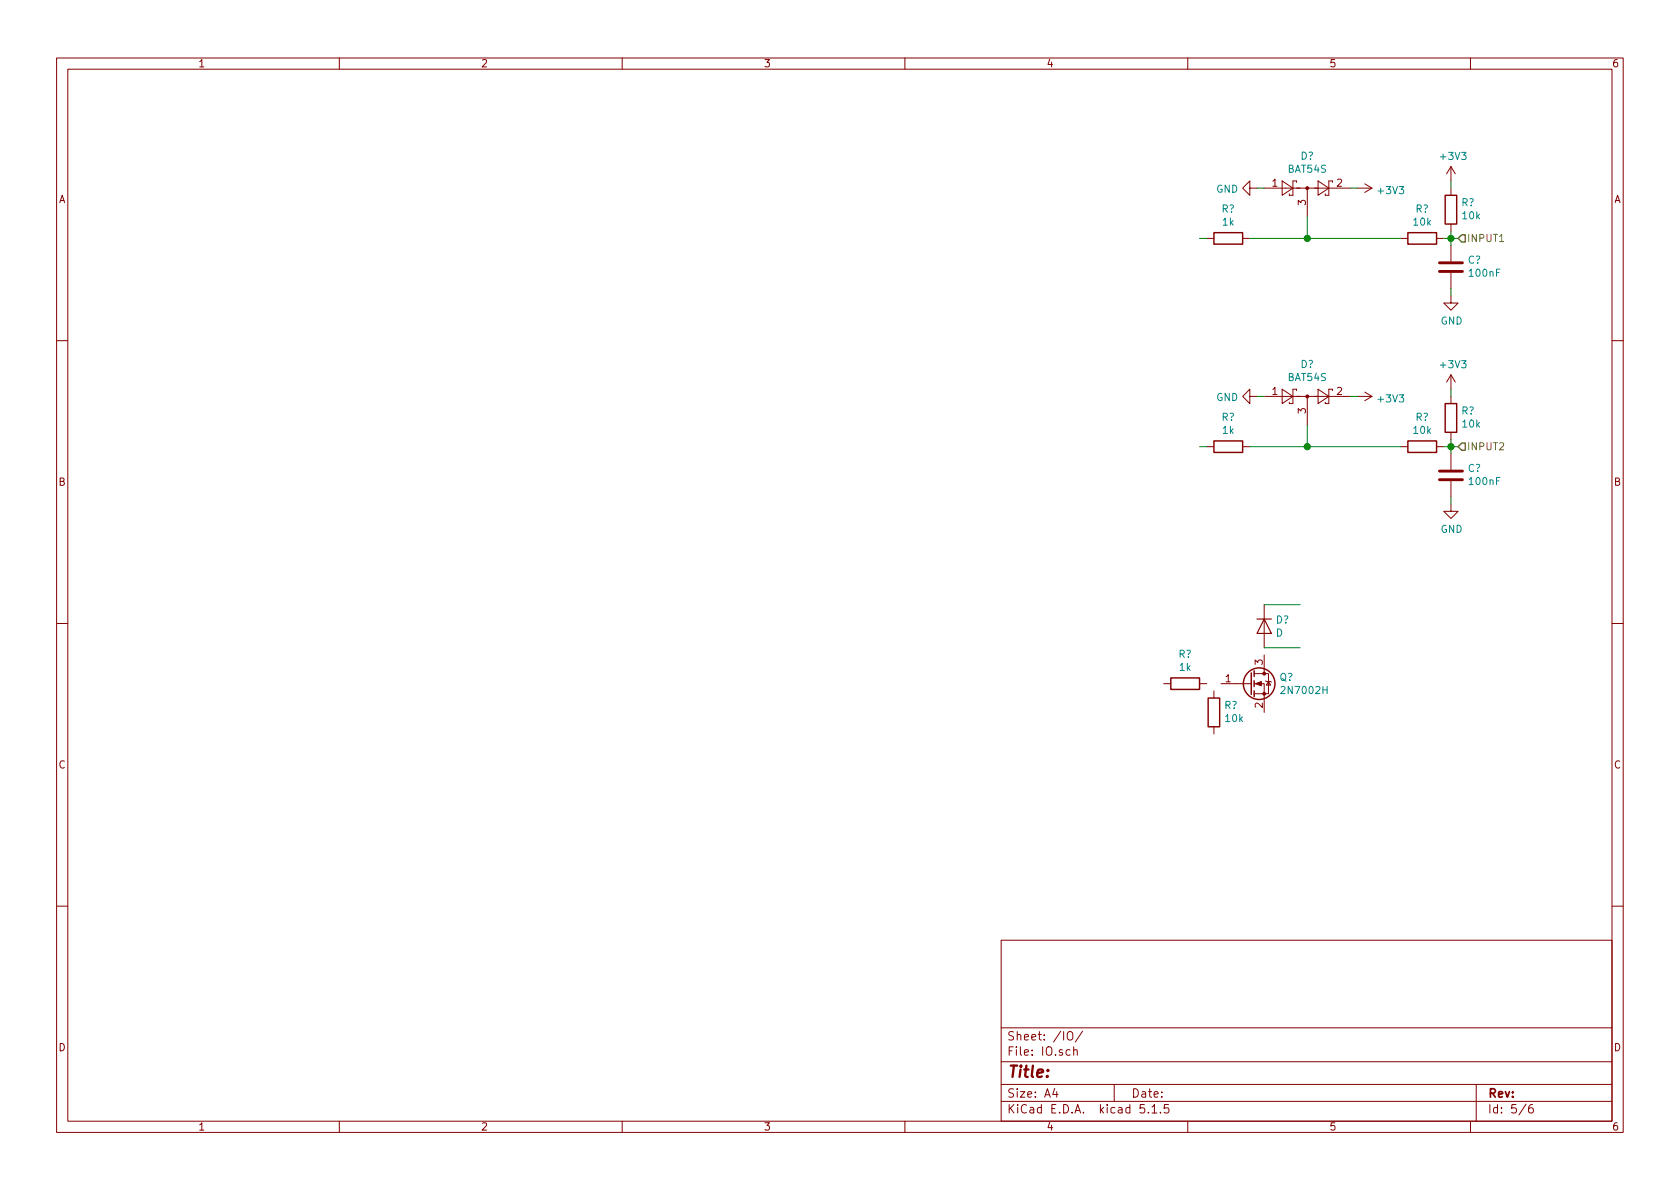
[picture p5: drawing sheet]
EESchema Schematic File Version 4
EELAYER 30 0
EELAYER END
$Descr A4 11693 8268
encoding utf-8
Sheet 5 6
Title ""
Date ""
Rev ""
Comp ""
Comment1 ""
Comment2 ""
Comment3 ""
Comment4 ""
$EndDescr
$Comp
L Diode:BAT54S D?
U 1 1
P 9100 1300
F 0 "D?" H 9100 1525 50  0000 C CNN
F 1 "BAT54S" H 9100 1434 50  0000 C CNN
F 2 "Package_TO_SOT_SMD:SOT-23" H 9175 1425 50  0001 L CNN
F 3 "https://www.diodes.com/assets/Datasheets/ds11005.pdf" H 8980 1300 50  0001 C CNN
	1    9100 1300
	1    0    0    -1  
$EndComp
Text HLabel 10150 1650 2    50   Input ~ 0
INPUT1
$Comp
L Device:C C?
U 1 1
P 10100 1850
F 0 "C?" H 9985 1804 50  0000 R CNN
F 1 "100nF" H 9985 1895 50  0000 R CNN
F 2 "Capacitor_SMD:C_0603_1608Metric" H 10138 1700 50  0001 C CNN
F 3 "~" H 10100 1850 50  0001 C CNN
	1    10100 1850
	-1   0    0    1   
$EndComp
$Comp
L Device:R R?
U 1 1
P 8550 1650
F 0 "R?" V 8343 1650 50  0000 C CNN
F 1 "1k" V 8434 1650 50  0000 C CNN
F 2 "Resistor_SMD:R_0603_1608Metric" V 8480 1650 50  0001 C CNN
F 3 "~" H 8550 1650 50  0001 C CNN
	1    8550 1650
	0    1    1    0   
$EndComp
$Comp
L power:GND #PWR?
U 1 1
P 8750 1300
F 0 "#PWR?" H 8750 1050 50  0001 C CNN
F 1 "GND" V 8755 1172 50  0000 R CNN
F 2 "" H 8750 1300 50  0001 C CNN
F 3 "" H 8750 1300 50  0001 C CNN
	1    8750 1300
	0    1    1    0   
$EndComp
$Comp
L power:+3V3 #PWR?
U 1 1
P 9450 1300
F 0 "#PWR?" H 9450 1150 50  0001 C CNN
F 1 "+3V3" V 9465 1428 50  0000 L CNN
F 2 "" H 9450 1300 50  0001 C CNN
F 3 "" H 9450 1300 50  0001 C CNN
	1    9450 1300
	0    1    1    0   
$EndComp
$Comp
L Device:R R?
U 1 1
P 9900 1650
F 0 "R?" V 9693 1650 50  0000 C CNN
F 1 "10k" V 9784 1650 50  0000 C CNN
F 2 "Resistor_SMD:R_0603_1608Metric" V 9830 1650 50  0001 C CNN
F 3 "~" H 9900 1650 50  0001 C CNN
	1    9900 1650
	0    1    1    0   
$EndComp
$Comp
L Device:R R?
U 1 1
P 10100 1450
F 0 "R?" H 10030 1404 50  0000 R CNN
F 1 "10k" H 10030 1495 50  0000 R CNN
F 2 "Resistor_SMD:R_0603_1608Metric" V 10030 1450 50  0001 C CNN
F 3 "~" H 10100 1450 50  0001 C CNN
	1    10100 1450
	-1   0    0    1   
$EndComp
$Comp
L power:+3V3 #PWR?
U 1 1
P 10100 1250
F 0 "#PWR?" H 10100 1100 50  0001 C CNN
F 1 "+3V3" H 10115 1423 50  0000 C CNN
F 2 "" H 10100 1250 50  0001 C CNN
F 3 "" H 10100 1250 50  0001 C CNN
	1    10100 1250
	1    0    0    -1  
$EndComp
$Comp
L power:GND #PWR?
U 1 1
P 10100 2050
F 0 "#PWR?" H 10100 1800 50  0001 C CNN
F 1 "GND" H 10105 1877 50  0000 C CNN
F 2 "" H 10100 2050 50  0001 C CNN
F 3 "" H 10100 2050 50  0001 C CNN
	1    10100 2050
	1    0    0    -1  
$EndComp
Wire Wire Line
	8700 1650 9100 1650
Wire Wire Line
	9100 1500 9100 1650
Connection ~ 9100 1650
Wire Wire Line
	9100 1650 9750 1650
Wire Wire Line
	9400 1300 9450 1300
Wire Wire Line
	8800 1300 8750 1300
Wire Wire Line
	10050 1650 10100 1650
Wire Wire Line
	10100 1600 10100 1650
Connection ~ 10100 1650
Wire Wire Line
	10100 1650 10150 1650
Wire Wire Line
	10100 1700 10100 1650
Wire Wire Line
	10100 1250 10100 1300
Wire Wire Line
	10100 2000 10100 2050
Wire Wire Line
	8400 1650 8350 1650
$Comp
L Diode:BAT54S D?
U 1 1
P 9100 2750
F 0 "D?" H 9100 2975 50  0000 C CNN
F 1 "BAT54S" H 9100 2884 50  0000 C CNN
F 2 "Package_TO_SOT_SMD:SOT-23" H 9175 2875 50  0001 L CNN
F 3 "https://www.diodes.com/assets/Datasheets/ds11005.pdf" H 8980 2750 50  0001 C CNN
	1    9100 2750
	1    0    0    -1  
$EndComp
Text HLabel 10150 3100 2    50   Input ~ 0
INPUT2
$Comp
L Device:C C?
U 1 1
P 10100 3300
F 0 "C?" H 9985 3254 50  0000 R CNN
F 1 "100nF" H 9985 3345 50  0000 R CNN
F 2 "Capacitor_SMD:C_0603_1608Metric" H 10138 3150 50  0001 C CNN
F 3 "~" H 10100 3300 50  0001 C CNN
	1    10100 3300
	-1   0    0    1   
$EndComp
$Comp
L Device:R R?
U 1 1
P 8550 3100
F 0 "R?" V 8343 3100 50  0000 C CNN
F 1 "1k" V 8434 3100 50  0000 C CNN
F 2 "Resistor_SMD:R_0603_1608Metric" V 8480 3100 50  0001 C CNN
F 3 "~" H 8550 3100 50  0001 C CNN
	1    8550 3100
	0    1    1    0   
$EndComp
$Comp
L power:GND #PWR?
U 1 1
P 8750 2750
F 0 "#PWR?" H 8750 2500 50  0001 C CNN
F 1 "GND" V 8755 2622 50  0000 R CNN
F 2 "" H 8750 2750 50  0001 C CNN
F 3 "" H 8750 2750 50  0001 C CNN
	1    8750 2750
	0    1    1    0   
$EndComp
$Comp
L power:+3V3 #PWR?
U 1 1
P 9450 2750
F 0 "#PWR?" H 9450 2600 50  0001 C CNN
F 1 "+3V3" V 9465 2878 50  0000 L CNN
F 2 "" H 9450 2750 50  0001 C CNN
F 3 "" H 9450 2750 50  0001 C CNN
	1    9450 2750
	0    1    1    0   
$EndComp
$Comp
L Device:R R?
U 1 1
P 9900 3100
F 0 "R?" V 9693 3100 50  0000 C CNN
F 1 "10k" V 9784 3100 50  0000 C CNN
F 2 "Resistor_SMD:R_0603_1608Metric" V 9830 3100 50  0001 C CNN
F 3 "~" H 9900 3100 50  0001 C CNN
	1    9900 3100
	0    1    1    0   
$EndComp
$Comp
L Device:R R?
U 1 1
P 10100 2900
F 0 "R?" H 10030 2854 50  0000 R CNN
F 1 "10k" H 10030 2945 50  0000 R CNN
F 2 "Resistor_SMD:R_0603_1608Metric" V 10030 2900 50  0001 C CNN
F 3 "~" H 10100 2900 50  0001 C CNN
	1    10100 2900
	-1   0    0    1   
$EndComp
$Comp
L power:+3V3 #PWR?
U 1 1
P 10100 2700
F 0 "#PWR?" H 10100 2550 50  0001 C CNN
F 1 "+3V3" H 10115 2873 50  0000 C CNN
F 2 "" H 10100 2700 50  0001 C CNN
F 3 "" H 10100 2700 50  0001 C CNN
	1    10100 2700
	1    0    0    -1  
$EndComp
$Comp
L power:GND #PWR?
U 1 1
P 10100 3500
F 0 "#PWR?" H 10100 3250 50  0001 C CNN
F 1 "GND" H 10105 3327 50  0000 C CNN
F 2 "" H 10100 3500 50  0001 C CNN
F 3 "" H 10100 3500 50  0001 C CNN
	1    10100 3500
	1    0    0    -1  
$EndComp
Wire Wire Line
	8700 3100 9100 3100
Wire Wire Line
	9100 2950 9100 3100
Connection ~ 9100 3100
Wire Wire Line
	9100 3100 9750 3100
Wire Wire Line
	9400 2750 9450 2750
Wire Wire Line
	8800 2750 8750 2750
Wire Wire Line
	10050 3100 10100 3100
Wire Wire Line
	10100 3050 10100 3100
Connection ~ 10100 3100
Wire Wire Line
	10100 3100 10150 3100
Wire Wire Line
	10100 3150 10100 3100
Wire Wire Line
	10100 2700 10100 2750
Wire Wire Line
	10100 3450 10100 3500
Wire Wire Line
	8400 3100 8350 3100
$Comp
L Transistor_FET:2N7002H Q?
U 1 1
P 8700 4750
F 0 "Q?" H 8905 4796 50  0000 L CNN
F 1 "2N7002H" H 8905 4705 50  0000 L CNN
F 2 "Package_TO_SOT_SMD:SOT-23" H 8900 4675 50  0001 L CIN
F 3 "http://www.diodes.com/assets/Datasheets/2N7002H.pdf" H 8700 4750 50  0001 L CNN
	1    8700 4750
	1    0    0    -1  
$EndComp
$Comp
L Device:R R?
U 1 1
P 8450 4950
F 0 "R?" H 8380 4904 50  0000 R CNN
F 1 "10k" H 8380 4995 50  0000 R CNN
F 2 "Resistor_SMD:R_0603_1608Metric" V 8380 4950 50  0001 C CNN
F 3 "~" H 8450 4950 50  0001 C CNN
	1    8450 4950
	-1   0    0    1   
$EndComp
$Comp
L Device:R R?
U 1 1
P 8250 4750
F 0 "R?" V 8043 4750 50  0000 C CNN
F 1 "1k" V 8134 4750 50  0000 C CNN
F 2 "Resistor_SMD:R_0603_1608Metric" V 8180 4750 50  0001 C CNN
F 3 "~" H 8250 4750 50  0001 C CNN
	1    8250 4750
	0    1    1    0   
$EndComp
$Comp
L Device:D D?
U 1 1
P 8800 4350
F 0 "D?" V 8754 4429 50  0000 L CNN
F 1 "D" V 8845 4429 50  0000 L CNN
F 2 "" H 8800 4350 50  0001 C CNN
F 3 "~" H 8800 4350 50  0001 C CNN
	1    8800 4350
	0    1    1    0   
$EndComp
Wire Wire Line
	8800 4200 9050 4200
Wire Wire Line
	8800 4500 9050 4500
$EndSCHEMATC
